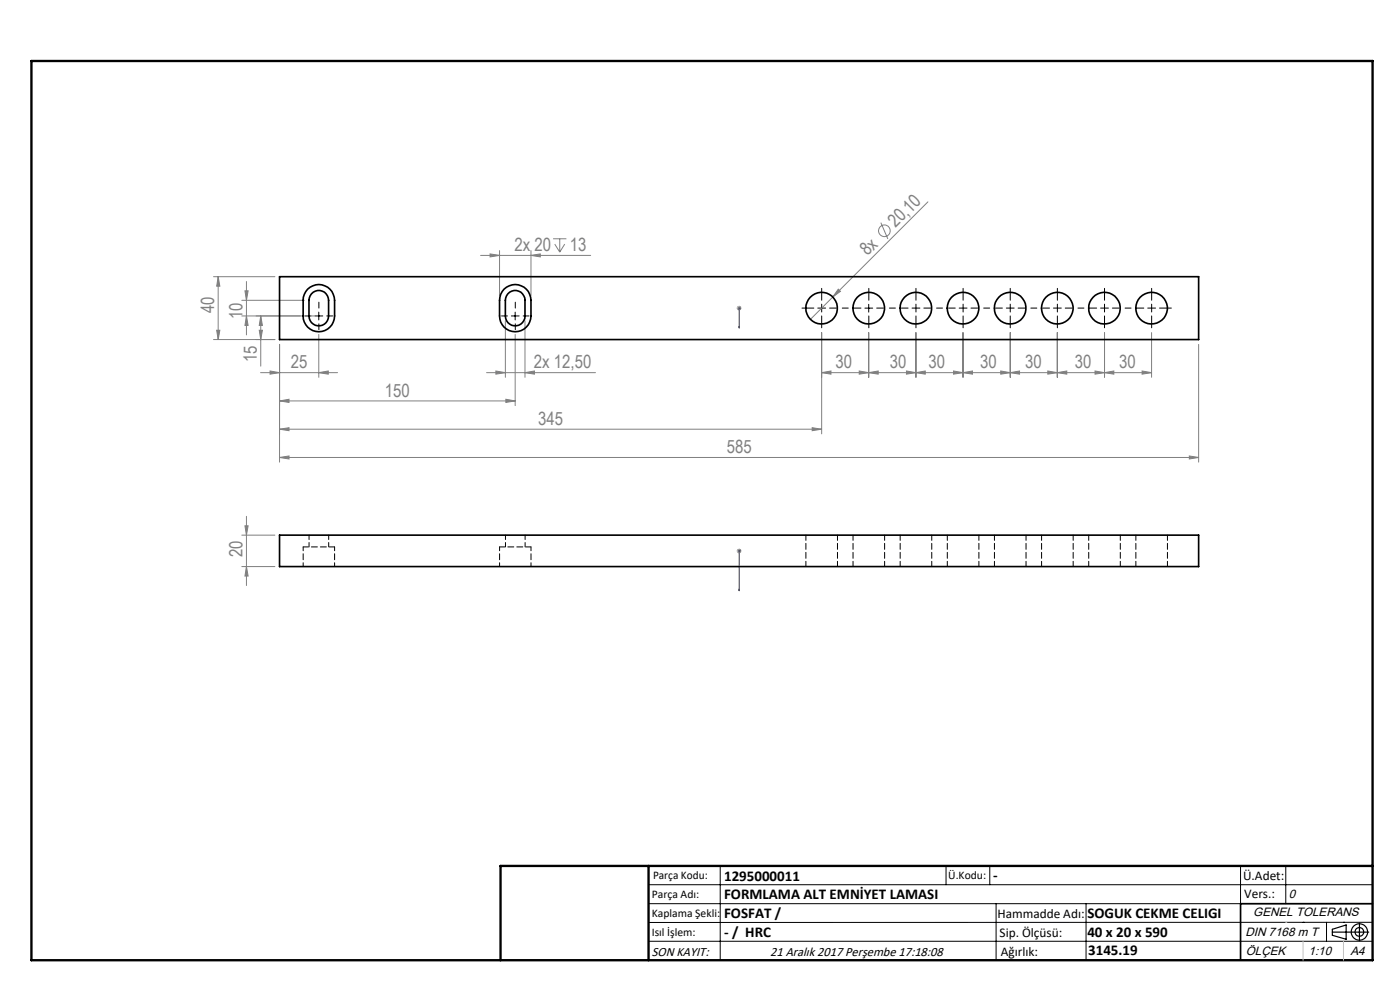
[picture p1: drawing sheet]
<svg xmlns="http://www.w3.org/2000/svg" width="297mm" height="210mm" viewBox="0 0 297 210" stroke-linecap="round" stroke-linejoin="round" font-family="sans-serif">
<g fill="none" stroke="#808080" stroke-width=".21">
<path d="M45.3 58.7h13M46.3 58.7l.3 2h-.6zM46.3 58.7v13.3M52.3 59.7v11.3M102 54.2h23.3M104 53.9l2 .3-2 .3zM106 53.2v9.5M112.6 54.2l2-.3v.6zM112.6 53.2v9.5M117.3 50.7h2.9M117.7 51.8l1 1.7M118.7 50.7v2.8"/>
<path d="M119.8 51.8l-1.1 1.7M186.9 47.2l1.4 3.5M196.8 42.8l-24.9 24.9M45.3 72h13M46 70.1h.6l-.3 1.9zM51.3 63.7h13.3M52 61.7h.6l-.3 2zM52.3 67l.3 2h-.6zM55 70.1h.7l-.4 1.9zM55.3 79h16.3M55.3 67l.4 2h-.7zM55.3 67v10.7"/>
<path d="M57.3 78.7l2 .3-2 .4zM59.3 73.1v24.9M66.6 67h-15.3M67.6 79l2-.3v.7zM67.6 70.9v9.1M103.2 79h23.1M105.2 78.7l2 .3-2 .4zM107.2 68v12M109.3 70.9v15.1M111.4 79l2-.3v.7zM111.4 68v12M156.3 65.4h1"/>
<path d="M156.5 65l.7 .7M156.8 64.9v1M157.2 65l-.7 .7M174.3 79l2-.3v.7zM174.3 79h70M174.3 70.5v21.5M177.8 61.3l.5 .5-1.6 1.2zM182.3 78.7l2 .3-2 .4zM184.3 79l2-.3v.7zM184.3 70.5v9.5M192.3 78.7l2 .3-2 .4zM194.3 79l2-.3v.7z"/>
<path d="M194.3 70.5v9.5M202.3 78.7l2 .3-2 .4zM204.3 79l2-.3v.7zM204.3 70.5v9.5M212.3 78.7l2 .3-2 .4zM214.3 79l2-.3v.7zM214.3 70.5v9.5M222.3 78.7l2 .3-2 .4zM224.3 79l2-.3v.7zM224.3 70.5v9.5M232.3 78.7l2 .3-2 .4zM234.3 79l2-.3v.7z"/>
<path d="M234.3 70.5v9.5M242.3 78.7l2 .3-2 .4zM244.3 70.5v9.5M254.3 73.1v24.9M59.3 85l2-.3v.7zM59.3 91l2-.3v.7zM59.3 97l2-.3v.7zM59.3 85h50M59.3 91h115M59.3 97h195M107.3 84.7l2 .3-2 .4zM172.3 90.7l2 .3-2 .4z"/>
<path d="M252.3 96.7l2 .3-2 .4zM51.3 113.5h7M52 111.5h.6l-.3 2zM52.3 109.5v14.7M156.3 116.9h1M156.5 116.5l.7 .7M156.8 116.4v1M157.2 116.5l-.7 .7M51.3 120.2h7M52.3 120.2l.3 2h-.6z"/>
<circle cx="187.6" cy="48.9" r="1.23"/>
</g>
<g fill="none" stroke="#000" stroke-width=".25">
<path d="M282.6 197.7h7.8M282.6 197.1l3-.9v3l-3-.8zM288.4 195.8v3.8M106.2 203.7h185"/>
<circle cx="288.4" cy="197.7" r="1.74"/>
<circle cx="288.4" cy="197.7" r=".93"/>
</g>
<path d="M156.8 69.6v-.4v.4M156.8 65.3v.2zM156.8 65.4h.1M156.8 65.4v4.2M156.8 116.8v.2zM156.8 116.9h.1M156.8 116.9v8.4M156.8 125.3v-.4v.4" fill="none" stroke="#00f" stroke-width=".21"/>
<g fill="none" stroke="#000" stroke-width=".21" stroke-dasharray="15.2 1.3 1.3 1.3">
<path d="M66 67h-1.3M67.6 65.4v-1.3M67.6 68.7v1.2M69.3 67h1.3M107.6 67h-1.2M109.3 65.4v-1.3M109.3 68.7v1.2M111 67h1.2M172.6 65.4h-2.5M174.3 65.4h.8M174.3 65.4v-.9M174.3 65.4h-.8"/>
<path d="M174.3 65.4v.8M174.3 63.7v-2.5M174.3 67v2.5M184.3 63.7v-2.5M184.3 67v2.5M194.3 65.4h.8M194.3 65.4v-.9M194.3 65.4h-.8M194.3 65.4v.8M194.3 63.7v-2.5M194.3 67v2.5M204.3 65.4h.8"/>
<path d="M204.3 65.4v-.9M204.3 65.4h-.8M204.3 65.4v.8M204.3 63.7v-2.5M204.3 67v2.5M214.3 65.4h.8M214.3 65.4v-.9M214.3 65.4h-.8M214.3 65.4v.8M214.3 63.7v-2.5M214.3 67v2.5M224.3 65.4h.8"/>
<path d="M224.3 65.4v-.9M224.3 65.4h-.8M224.3 65.4v.8M224.3 63.7v-2.5M224.3 67v2.5M234.3 65.4h.8M234.3 65.4v-.9M234.3 65.4h-.8M234.3 65.4v.8M234.3 63.7v-2.5M234.3 67v2.5M244.3 65.4h.8"/>
<path d="M244.3 65.4v-.9M244.3 65.4h-.8M244.3 65.4v.8M244.3 63.7v-2.5M244.3 67v2.5M246 65.4h2.5"/>
</g>
<path d="M176 65.4h6.6M186 65.4h6.6M196 65.4h6.6M206 65.4h6.6M216 65.4h6.6M226 65.4h6.6M236 65.4h6.6" fill="none" stroke="#000" stroke-width=".21" stroke-dasharray="15.2 1.3 1.3 1.3" stroke-dashoffset="13.8"/>
<g fill="none" stroke="#000" stroke-width=".21">
<path d="M66.8 67h1.7M67.6 66.2v1.7M108.5 67h1.6M109.3 66.2v1.7M183.5 65.4h1.6M184.3 64.5v1.7M137.6 187.7h153.6M137.6 191.7h153.6M137.6 199.7h153.6M152.8 183.7v20M200.7 183.7v4M210 183.7v4"/>
<path d="M211.3 191.7v12M230.4 191.7v12M263.2 183.7v20M272.8 183.7v8M276.4 195.6h.1M281.4 195.6v4.1M285 195.6h.1M291.2 195.6l-153.6 .1"/>
</g>
<path d="M291.2 191.7h-28v12" fill="none" stroke="#000" stroke-width=".35"/>
<path d="M6.7 12.9h284.5v190.8h-284.5zM137.6 183.7v20M291.2 183.7h-185v20" fill="none" stroke="#000" stroke-width=".5"/>
<path d="M276.4 199.7v4M285 199.7v4" fill="none" stroke="#c0c0c0" stroke-width=".21"/>
<path d="M272.8 195.6h.1" fill="none" stroke="#c0c0c0" stroke-width=".25"/>
<g fill="#00f">
<path d="M156.8 69.2v.4zM156.8 65.3v.2z"/>
<path d="M156.8 116.8v.2zM156.8 124.9v.4z"/>
</g>
<g fill="#808080">
<path d="M177.8 61.3l.5 .5-1.6 1.2z"/>
<path d="M242.3 78.7l2 .3-2 .4zM234.3 79l2-.3v.7zM112.6 54.2l2-.3v.6zM104 53.9l2 .3-2 .3zM111.4 79l2-.3v.7zM105.2 78.7l2 .3-2 .4z"/>
<path d="M52.3 67l.3 2h-.6zM52 61.7h.6l-.3 2z"/>
<path d="M52.3 120.2l.3 2h-.6zM52 111.5h.6l-.3 2z"/>
<path d="M46.3 58.7l.3 2h-.6zM46 70.1h.6l-.3 1.9zM55.3 67l.4 2h-.7zM55 70.1h.7l-.4 1.9z"/>
<path d="M57.3 78.7l2 .3-2 .4zM67.6 79l2-.3v.7zM59.3 85l2-.3v.7zM107.3 84.7l2 .3-2 .4zM59.3 91l2-.3v.7zM172.3 90.7l2 .3-2 .4zM59.3 97l2-.3v.7zM252.3 96.7l2 .3-2 .4zM174.3 79l2-.3v.7zM182.3 78.7l2 .3-2 .4zM184.3 79l2-.3v.7zM192.3 78.7l2 .3-2 .4zM194.3 79l2-.3v.7zM202.3 78.7l2 .3-2 .4zM204.3 79l2-.3v.7zM212.3 78.7l2 .3-2 .4zM214.3 79l2-.3v.7zM222.3 78.7l2 .3-2 .4zM224.3 79l2-.3v.7zM232.3 78.7l2 .3-2 .4z"/>
</g>
<g fill="none" stroke="#000" stroke-width=".35">
<path d="M59.3 58.7h195v13.3h-195zM65.3 61.3a3.4 3.4 0 0 1 3.6-.7 3.4 3.4 0 0 1 2.1 3.1v3.3a3.3 3.3 0 0 1-3.4 3.4 3.3 3.3 0 0 1-3.3-3.4v-3.3a3.4 3.4 0 0 1 1-2.4zM66.1 62.3a2.08 2.08 0 0 1 2.3-.5 2.08 2.08 0 0 1 1.3 1.9v3.3a2.08 2.08 0 0 1-2.1 2.1 2.08 2.08 0 0 1-2.1-2.1v-3.3l.3-.9zM106.9 61.3a3.4 3.4 0 0 1 3.7-.7 3.4 3.4 0 0 1 2 3.1v3.3a3.3 3.3 0 0 1-3.3 3.4 3.3 3.3 0 0 1-3.3-3.4v-3.3a3.4 3.4 0 0 1 .9-2.4zM107.7 62.3a2.08 2.08 0 0 1 2.3-.5 2.08 2.08 0 0 1 1.4 1.9v3.3a2.08 2.08 0 0 1-2.1 2.1 2.08 2.08 0 0 1-2.1-2.1v-3.3l.3-.9zM59.3 113.5h195v6.7h-195z"/>
<circle cx="174.3" cy="65.4" r="3.3"/>
<circle cx="184.3" cy="65.4" r="3.4"/>
<circle cx="194.3" cy="65.4" r="3.3"/>
<circle cx="204.3" cy="65.4" r="3.4"/>
<circle cx="214.3" cy="65.4" r="3.3"/>
<circle cx="224.3" cy="65.4" r="3.4"/>
<circle cx="234.3" cy="65.4" r="3.3"/>
<circle cx="244.3" cy="65.4" r="3.3"/>
</g>
<path d="M64.3 116v4.2M106 116v4.2M71 120.2v-4.2M112.6 120.2v-4.2" fill="none" stroke="#000" stroke-width=".21" stroke-dasharray="1.3 .6" stroke-dashoffset=".5"/>
<g fill="none" stroke="#000" stroke-width=".21" stroke-dasharray="1.3 .6" stroke-dashoffset=".2">
<path d="M71 116h-6.7M112.6 116h-6.6M171 113.5v6.7M181 113.5v6.7M191 113.5v6.7M201 113.5v6.7M211 113.5v6.7M221 113.5v6.7M231 113.5v6.7M241 113.5v6.7M177.7 120.2v-6.7M187.7 120.2v-6.7"/>
<path d="M197.7 120.2v-6.7M207.7 120.2v-6.7M217.7 120.2v-6.7M227.7 120.2v-6.7M237.7 120.2v-6.7M247.7 120.2v-6.7"/>
</g>
<path d="M65.6 113.5v2.5M69.7 116v-2.5M107.2 113.5v2.5M111.4 116v-2.5" fill="none" stroke="#000" stroke-width=".21" stroke-dasharray="1.3 .6" stroke-dashoffset=".3"/>
<g font-size="3.9" fill="#808080">
<text x="109.2" y="53.3">2x 20</text>
<text x="120.9" y="53.3">13</text>
<text x="190" y="48.4" transform="rotate(-45 190 48.4)">20,10</text>
<text x="184.1" y="54.4" transform="rotate(-45 184.1 54.4)">8x</text>
<text x="45.4" y="66.4" transform="rotate(-90 45.4 66.4)">40</text>
<text x="51.4" y="67.7" transform="rotate(-90 51.4 67.7)">10</text>
<text x="54.5" y="76.8" transform="rotate(-90 54.5 76.8)">15</text>
<text x="61.7" y="78.1">25</text>
<text x="113.3" y="78.1">2x 12,50</text>
<text x="177.3" y="78.1">30</text>
<text x="188.8" y="78.1">30</text>
<text x="197" y="78.1">30</text>
<text x="207.9" y="78.1">30</text>
<text x="217.5" y="78.1">30</text>
<text x="228" y="78.1">30</text>
<text x="237.4" y="78.1">30</text>
<text x="81.7" y="84.1">150</text>
<text x="114.2" y="90.1">345</text>
<text x="154.2" y="96.1">585</text>
<text x="51.4" y="118.1" transform="rotate(-90 51.4 118.1)">20</text>
</g>
<g font-size="3.2">
<text x="153.6" y="186.8">1295000011</text>
<text x="153.6" y="190.8">FORMLAMA ALT EMNİYET LAMASI</text>
<text x="210.7" y="186.6">-</text>
<text x="153.6" y="194.8">FOSFAT /</text>
<text x="230.7" y="194.8">SOGUK CEKME CELIGI</text>
<text x="153.6" y="198.8">- / HRC</text>
<text x="230.7" y="198.7">40 x 20 x 590</text>
<text x="230.8" y="202.6">3145.19</text>
</g>
<g font-size="2.8">
<text x="263.7" y="186.7">Ü.Adet:</text>
<text x="263.9" y="190.5">Vers.:</text>
<text x="211.6" y="194.8">Hammadde Adı:</text>
<text x="138.3" y="202.8">SON KAYIT:</text>
<text x="163.4" y="202.8">21 Aralık 2017 Perşembe 17:18:08</text>
<text x="212.1" y="198.7">Sip. Ölçüsü:</text>
<text x="212.3" y="202.7">Ağırlık:</text>
</g>
<g font-size="2.6">
<text x="273.4" y="190.4">0</text>
<text x="265.9" y="194.4">GENEL TOLERANS</text>
<text x="264.2" y="198.5">DIN 7168 m T</text>
<text x="264.3" y="202.6">ÖLÇEK</text>
<text x="277.6" y="202.6">1:10</text>
<text x="286.5" y="202.6">A4</text>
</g>
<g font-size="2.5">
<text x="138.3" y="190.5">Parça Adı:</text>
<text x="138.5" y="186.5">Parça Kodu:</text>
<text x="201.2" y="186.5">Ü.Kodu:</text>
<text x="138.3" y="194.5">Kaplama Şekli:</text>
<text x="138.3" y="198.6">Isıl İşlem:</text>
</g>
</svg>
